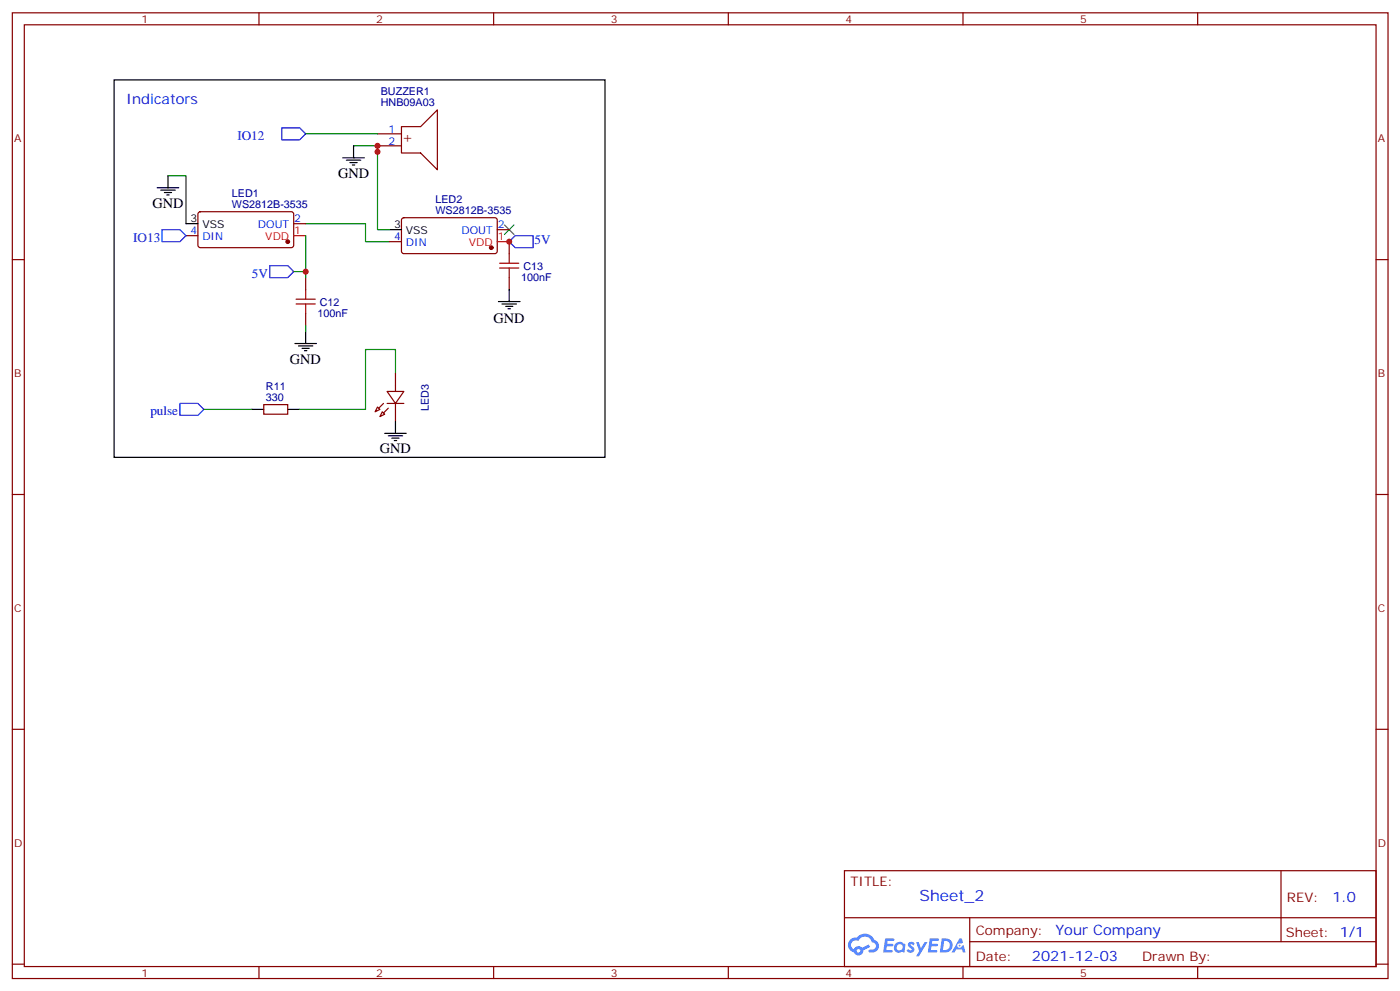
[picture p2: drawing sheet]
<svg xmlns="http://www.w3.org/2000/svg" width="413mm" height="292mm" viewBox="0 0 413 292" stroke-linecap="round" stroke-linejoin="round" font-family="sans-serif">
<g fill="none" stroke="#870000" stroke-width=".35">
<path d="M3.6 3.8h405.4v284.3h-405.4zM7.2 7.3h398.2v277.3h-398.2zM76.3 3.8v3.5M145.5 3.8v3.5M214.6 3.8v3.5M283.7 3.8v3.5M352.9 3.8v3.5M3.6 76.4h3.6M405.4 76.4h3.6M3.6 145.6h3.6M405.4 145.6h3.6M3.6 214.7h3.6"/>
<path d="M405.4 214.7h3.6M248.8 256.4h156.6v28.2h-156.6zM377.4 256.4v20.9M248.8 270.2h156.5M285.7 277.3h119.6M285.7 270.2v14.1M3.6 283.9h3.6M76.3 284.6v3.5M145.5 284.6v3.5M214.6 284.6v3.5M283.7 284.6v3.5M352.9 284.6v3.5"/>
<path d="M405.4 283.9h3.6"/>
</g>
<g fill="#5487ff">
<path d="M267.8 277.5a1.22 1.22 0 0 1 1.7 .3l-.4 .6a.47 .47 0 0 0-.3-.4 .47 .47 0 0 0-.5 .2l.2 .2a1.14 1.14 0 0 1 .7 1.7 1.14 1.14 0 0 1-1.9 0l-.2-.2 .5-.5 .7 .4a.29 .29 0 0 0 .4-.2 .29 .29 0 0 0-.3-.4 1.04 1.04 0 0 1-.6-1.7z"/>
<path d="M260.8 276.3h2.4l.3 .2-.1 .5h-1.9l-.1 .9h1.5l.4 .4-.4 .3h-1.6l-.2 1.1 1.8 .1 .1 .3-.1 .3h-2.7z"/>
<path d="M274 276.3h2.3l.3 .2-.1 .5h-1.8l-.1 .9h1.5l.3 .4-.4 .3h-1.6l-.1 1.1 1.7 .1 .2 .3-.2 .3h-2.6z"/>
<path d="M282.7 276.3h.7l.3 1.2-.6 .4a.69 .69 0 0 0-1 .2 .69 .69 0 0 0 .5 1 .69 .69 0 0 0 .8-.6l.5-.3 .6 2.2h-.8l-.2-.8h-1.8l-.5 .8h-.8z"/>
<path d="M269.9 277.4h.8l.6 1.8 1.1-1.8h.9l-2.6 4.2h-.8l.9-1.6z"/>
<path d="M277.5 276.3l-.6 4.1h1.3a2.11 2.11 0 0 0 2.5-2.1 2.11 2.11 0 0 0-2.5-2zM278.2 277a1.39 1.39 0 0 1 1.7 1.4 1.39 1.39 0 0 1-1.8 1.3h-.3z"/>
<path d="M263.8 277.9a1.54 1.54 0 0 0-.1 2.2 1.54 1.54 0 0 0 2.2 .1l.6 .2 .3-2.3-.2-.2h-.4a1.49 1.49 0 0 0-2.4 0zM264.1 278.9a.94 .94 0 0 1 1.8 0 .94 .94 0 0 1-1.8 0z"/>
<path d="M250.5 276.7a2.18 2.18 0 0 0 1.1 3.7 1.44 1.44 0 0 0 1.6 .9 1.44 1.44 0 0 0 1.2-1.5l2-1-.5-.7-1.9 .9a1.47 1.47 0 0 0-2.4 .5 1.39 1.39 0 0 1-.7-2 1.39 1.39 0 0 1 2-.4 2.12 2.12 0 0 1 2.2-1.3 2.12 2.12 0 0 1 1.9 1.7 1.14 1.14 0 0 1 1.1 1.4 1.14 1.14 0 0 1-1.7 .7 .43 .43 0 0 0-.5 .4 .43 .43 0 0 0 .4 .5 1.98 1.98 0 0 0 2.5-1.3 1.98 1.98 0 0 0-1.2-2.5 3.1 3.1 0 0 0-5.3-.7l-.9 .1zM252.4 280a.55 .55 0 0 1 1.1 0 .55 .55 0 0 1-1.1 0z"/>
<circle cx="282.7" cy="278.4" r=".26"/>
</g>
<path d="M90.1 39.4h21.1M49.5 51.8h5.3v14.1M104.2 42.9h7v1.8M111.2 42.9v24.7h3.6M86.5 80h3.6M90.1 65.9h17.6v5.3h7.1M90.1 69.4v12.3M90.1 95.8v1.8M116.5 110v-7.1h-8.8v17.6h-19.4M60.1 120.5h14.1" fill="none" stroke="#008700" stroke-width=".35"/>
<path d="M148.6 66.2l2.8 2.8M151.4 66.2l-2.8 2.8" fill="none" stroke="#3c3" stroke-width=".35"/>
<g fill="none" stroke="#870000" stroke-width=".35">
<path d="M111.2 39.4h7.1M118.3 37.3h5.6l5-5v17.7l-5-5h-5.6zM111.2 42.9h7.1M54.8 69.4h3.5M58.5 62.5l.5-.2 27.1 .1 .4 .6v9.5l-.7 .4h-27.1l-.4-.7v-9.2zM86.5 65.9h3.6M114.8 71.2h3.5M118.5 64.3l.5-.2 27.1 .1 .4 .6-.1 9.5-.6 .4-27.1-.1-.4-.6v-9.2zM146.5 67.6h3.5M150 71.2v3.5M90.1 81.7v3.6M90.1 92.3v3.5"/>
<path d="M150 81.7v3.6M77.7 119.1h7.1v2.9h-7.1zM111.2 119.8l.7 .7-1.4 .7zM114.1 115.3h4.9l-2.5 3.5zM114.1 118.8h4.9M116.5 110v5.3M116.5 118.8v5.3M112.6 121.2l.7 .8-1.4 .7z"/>
</g>
<g fill="#870000" stroke="#870000" stroke-width=".35">
<path d="M114.4 120.2l-1.4 1.4z"/>
<path d="M111.6 120.2l1.4-1.4z"/>
<circle cx="144.7" cy="72.9" r=".53"/>
<circle cx="84.8" cy="71.2" r=".53"/>
</g>
<path d="M86.5 69.4h3.6M146.5 71.2h3.5" fill="none" stroke="#f00" stroke-width=".35"/>
<g fill="none" stroke="#000" stroke-width=".35">
<path d="M33.6 23.5h144.7v111.2h-144.7zM46.3 55.3h6.4M47.4 56h4.2M48.4 56.7h2.2M49.1 57.4h.7M49.5 51.8v3.5M101 46.5h6.4M102.1 47.2h4.2M103.1 47.9h2.1M103.8 48.6h.7M104.2 42.9v3.6M54.8 65.9h3.5"/>
<path d="M114.8 67.6h3.5M90.1 97.6v3.5M146.9 88.8h6.3M147.9 89.5h4.3M149 90.2h2.1M149.7 90.9h.7M150 85.3v3.5M86.9 101.1h6.3M87.9 101.8h4.3M89 102.6h2.1M89.7 103.3h.7M74.2 120.5h3.5"/>
<path d="M84.8 120.5h3.5M113.3 127.6h6.4M114.4 128.3h4.2M115.5 129h2.1M116.2 129.7h.7M116.5 124.1v3.5"/>
</g>
<path d="M147.2 78.9h5.7M147.2 77.5h5.7M150 74.7v2.8M150 78.9v2.8M87.2 89.5h5.7M87.2 88.1h5.7M90.1 85.3v2.8M90.1 89.5v2.8" fill="none" stroke="#a10000" stroke-width=".35"/>
<path d="M83 37.6h5.3l1.8 1.8-1.8 1.8h-5.3zM47.7 67.6h5.3l1.8 1.8-1.8 1.8h-5.3zM79.5 78.2h5.3l1.7 1.8-1.7 1.7h-5.3zM150 71.2l1.8-1.8h5.3v3.5h-5.3zM53 118.8h5.3l1.8 1.7-1.8 1.8h-5.3z" fill="none" stroke="#00f" stroke-width=".35"/>
<g fill="#c00">
<circle cx="111.2" cy="42.9" r=".88"/>
<circle cx="111.2" cy="44.7" r=".88"/>
<circle cx="150" cy="71.2" r=".88"/>
<circle cx="90.1" cy="80" r=".88"/>
</g>
<text font-size="4.6" fill="#00f" x="270.9" y="265.4">Sheet_2</text>
<g font-size="4.2" fill="#00f">
<text x="37.1" y="30.6">Indicators</text>
<text x="392.6" y="265.6">1.0</text>
<text x="311" y="275.2">Your Company</text>
<text x="304.1" y="283">2021-12-03</text>
</g>
<text font-size="4.2" fill="#800" x="118.4" y="41.8">+</text>
<g font-size="4.2">
<text x="99.6" y="52.5">GND</text>
<text x="44.9" y="61.3">GND</text>
<text x="145.4" y="95">GND</text>
<text x="85.4" y="107.3">GND</text>
<text x="111.9" y="133.2">GND</text>
</g>
<g font-size="3.9" fill="#00f">
<text x="70" y="41.2">IO12</text>
<text x="39.2" y="71.2">IO13</text>
<text x="157.5" y="71.9">5V</text>
<text x="74.2" y="81.7">5V</text>
<text x="44.3" y="122.3">pulse</text>
</g>
<g font-size="3.9" fill="#800">
<text x="250.6" y="260.9">TITLE:</text>
<text x="379.2" y="265.6">REV:</text>
<text x="287.5" y="275.1">Company:</text>
<text x="378.9" y="275.8">Sheet: 1/1</text>
<text x="287.5" y="282.8">Date:</text>
<text x="336.5" y="282.9">Drawn By:</text>
</g>
<g font-size="3.2" fill="#800">
<text x="41.7" y="6.8">1</text>
<text x="110.9" y="6.8">2</text>
<text x="180" y="6.8">3</text>
<text x="249.2" y="6.8">4</text>
<text x="318.3" y="6.8">5</text>
<text x="4.2" y="41.9">A</text>
<text x="406" y="41.9">A</text>
<text x="4.2" y="111">B</text>
<text x="406" y="111">B</text>
<text x="4.2" y="180.2">C</text>
<text x="406" y="180.2">C</text>
<text x="4.2" y="249.3">D</text>
<text x="406" y="249.3">D</text>
<text x="41.7" y="287.6">1</text>
<text x="110.9" y="287.6">2</text>
<text x="180" y="287.6">3</text>
<text x="249.2" y="287.6">4</text>
<text x="318.3" y="287.6">5</text>
</g>
<g font-size="3.2" fill="#000080">
<text x="112.2" y="28.1">BUZZER1</text>
<text x="112.2" y="31.3">HNB09A03</text>
<text x="68.3" y="58.1">LED1</text>
<text x="128.3" y="59.9">LED2</text>
<text x="68.3" y="61.3">WS2812B-3535</text>
<text x="128.3" y="63">WS2812B-3535</text>
<text x="153.6" y="82.6">100nF</text>
<text x="154.2" y="79.5">C13</text>
<text x="93.6" y="93.2">100nF</text>
<text x="94.2" y="90.1">C12</text>
<text x="78.4" y="118.1">330</text>
<text x="78.4" y="114.9">R11</text>
<text x="126.4" y="121.1" transform="rotate(-90 126.4 121.1)">LED3</text>
</g>
<g font-size="3.2" fill="#00f">
<text x="114.5" y="39.1">1</text>
<text x="114.5" y="42.6">2</text>
<text x="86.7" y="65.5">2</text>
<text x="56.1" y="69">4</text>
<text x="59.6" y="70.8">DIN</text>
<text x="76" y="67.3">DOUT</text>
<text x="116.1" y="70.8">4</text>
<text x="136" y="69">DOUT</text>
<text x="146.7" y="67.3">2</text>
<text x="119.6" y="72.6">DIN</text>
</g>
<g font-size="3.2">
<text x="56.1" y="65.5">3</text>
<text x="59.6" y="67.3">VSS</text>
<text x="116.1" y="67.3">3</text>
<text x="119.6" y="69">VSS</text>
</g>
<g font-size="3.2" fill="#f00">
<text x="78.2" y="70.8">VDD</text>
<text x="86.7" y="69">1</text>
<text x="146.7" y="70.8">1</text>
<text x="138.1" y="72.6">VDD</text>
</g>
</svg>
